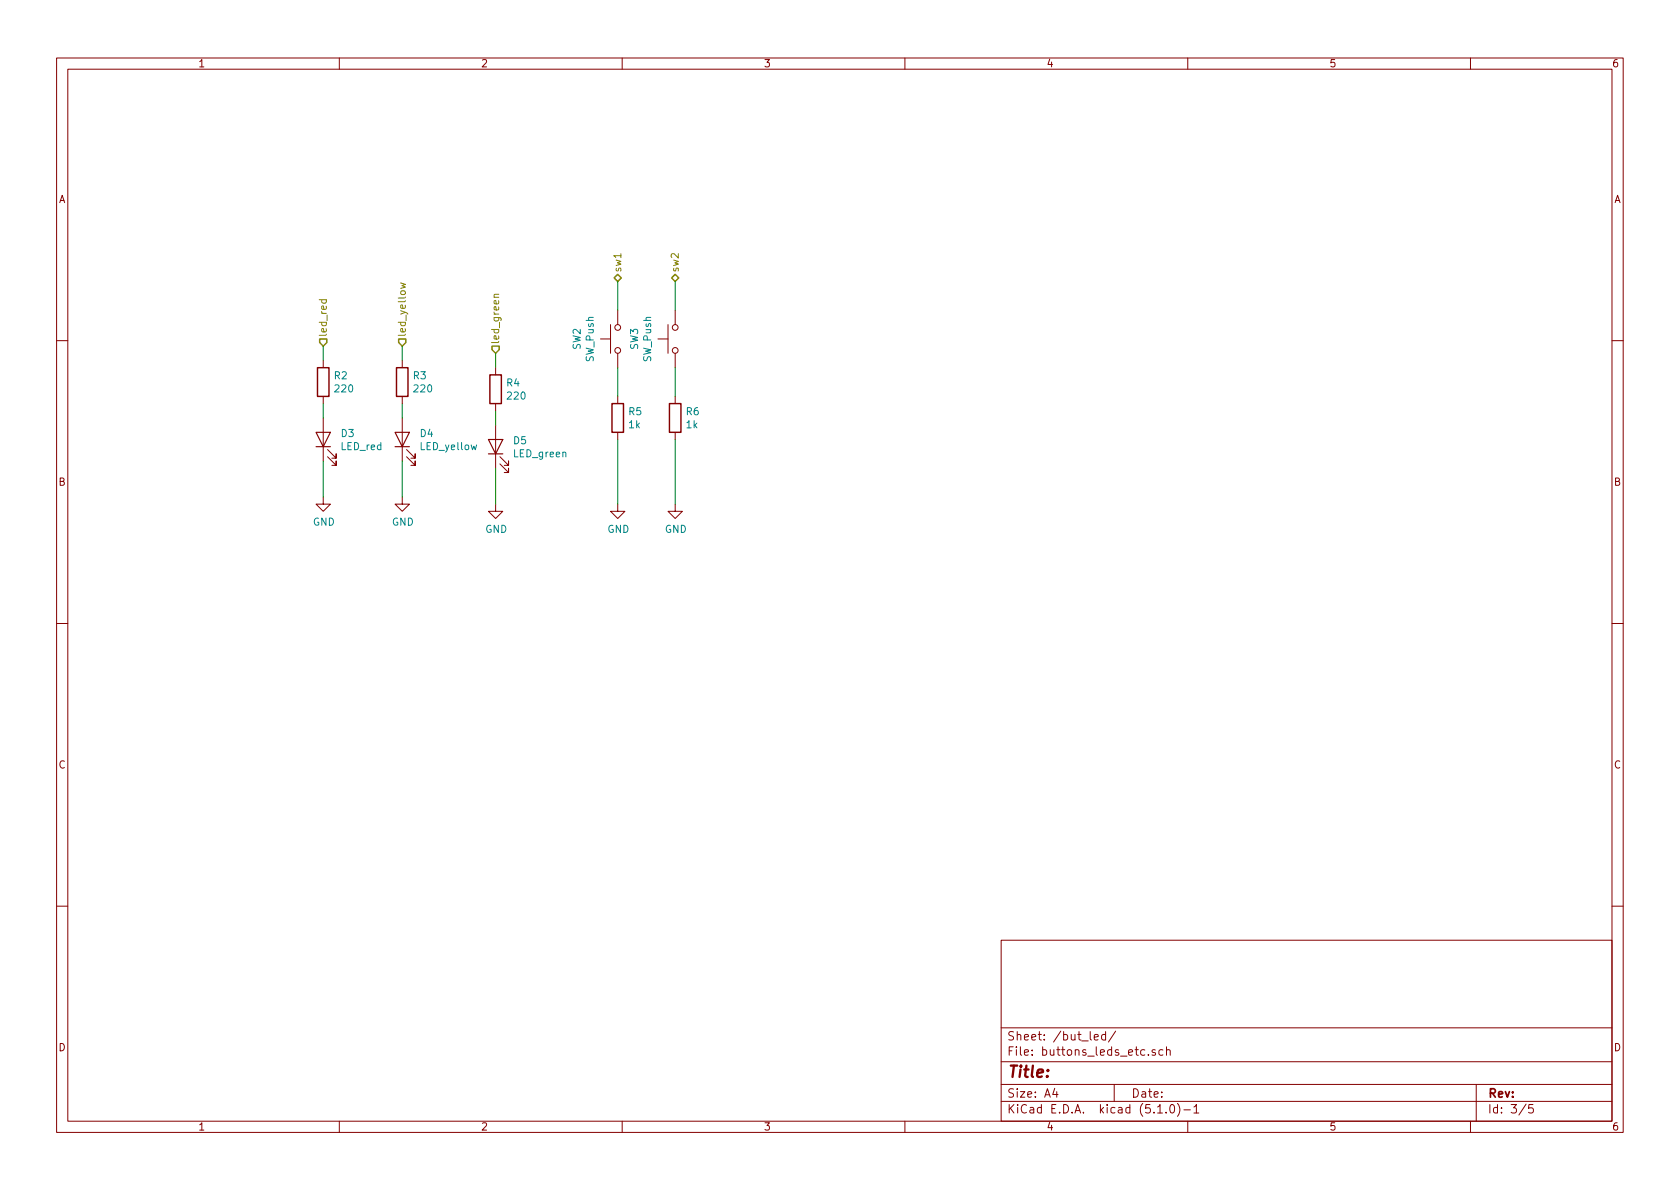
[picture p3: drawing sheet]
EESchema Schematic File Version 4
LIBS:WELLER-cache
EELAYER 29 0
EELAYER END
$Descr A4 11693 8268
encoding utf-8
Sheet 3 5
Title ""
Date ""
Rev ""
Comp ""
Comment1 ""
Comment2 ""
Comment3 ""
Comment4 ""
$EndDescr
$Comp
L Device:LED D3
U 1 1
P 2250 3050
F 0 "D3" V 2289 2932 50  0000 R CNN
F 1 "LED_red" V 2198 2932 50  0000 R CNN
F 2 "LED_SMD:LED_0603_1608Metric" H 2250 3050 50  0001 C CNN
F 3 "~" H 2250 3050 50  0001 C CNN
	1    2250 3050
	0    -1   -1   0   
$EndComp
$Comp
L Device:LED D5
U 1 1
P 3450 3100
F 0 "D5" V 3489 2982 50  0000 R CNN
F 1 "LED_green" V 3398 2982 50  0000 R CNN
F 2 "LED_SMD:LED_0603_1608Metric" H 3450 3100 50  0001 C CNN
F 3 "~" H 3450 3100 50  0001 C CNN
	1    3450 3100
	0    -1   -1   0   
$EndComp
$Comp
L Device:LED D4
U 1 1
P 2800 3050
F 0 "D4" V 2839 2932 50  0000 R CNN
F 1 "LED_yellow" V 2748 2932 50  0000 R CNN
F 2 "LED_SMD:LED_0603_1608Metric" H 2800 3050 50  0001 C CNN
F 3 "~" H 2800 3050 50  0001 C CNN
	1    2800 3050
	0    -1   -1   0   
$EndComp
$Comp
L power:GND #PWR0110
U 1 1
P 2250 3450
F 0 "#PWR0110" H 2250 3200 50  0001 C CNN
F 1 "GND" H 2255 3277 50  0000 C CNN
F 2 "" H 2250 3450 50  0001 C CNN
F 3 "" H 2250 3450 50  0001 C CNN
	1    2250 3450
	1    0    0    -1  
$EndComp
$Comp
L power:GND #PWR0111
U 1 1
P 2800 3450
F 0 "#PWR0111" H 2800 3200 50  0001 C CNN
F 1 "GND" H 2805 3277 50  0000 C CNN
F 2 "" H 2800 3450 50  0001 C CNN
F 3 "" H 2800 3450 50  0001 C CNN
	1    2800 3450
	1    0    0    -1  
$EndComp
$Comp
L power:GND #PWR0112
U 1 1
P 3450 3500
F 0 "#PWR0112" H 3450 3250 50  0001 C CNN
F 1 "GND" H 3455 3327 50  0000 C CNN
F 2 "" H 3450 3500 50  0001 C CNN
F 3 "" H 3450 3500 50  0001 C CNN
	1    3450 3500
	1    0    0    -1  
$EndComp
$Comp
L Device:R R2
U 1 1
P 2250 2650
F 0 "R2" H 2320 2696 50  0000 L CNN
F 1 "220" H 2320 2605 50  0000 L CNN
F 2 "Resistor_SMD:R_0603_1608Metric" V 2180 2650 50  0001 C CNN
F 3 "~" H 2250 2650 50  0001 C CNN
	1    2250 2650
	1    0    0    -1  
$EndComp
Wire Wire Line
	3450 3250 3450 3500
Wire Wire Line
	2800 3450 2800 3200
Wire Wire Line
	2250 3200 2250 3450
Wire Wire Line
	2250 2900 2250 2800
Wire Wire Line
	2800 2800 2800 2900
Wire Wire Line
	3450 2950 3450 2850
Text HLabel 2250 2400 1    50   Input ~ 6
led_red
Wire Wire Line
	2250 2500 2250 2400
Text HLabel 2800 2400 1    50   Input ~ 6
led_yellow
Wire Wire Line
	2800 2400 2800 2500
Text HLabel 3450 2450 1    50   Input ~ 6
led_green
Wire Wire Line
	3450 2550 3450 2450
$Comp
L Device:R R3
U 1 1
P 2800 2650
F 0 "R3" H 2870 2696 50  0000 L CNN
F 1 "220" H 2870 2605 50  0000 L CNN
F 2 "Resistor_SMD:R_0603_1608Metric" V 2730 2650 50  0001 C CNN
F 3 "~" H 2800 2650 50  0001 C CNN
	1    2800 2650
	1    0    0    -1  
$EndComp
$Comp
L Device:R R4
U 1 1
P 3450 2700
F 0 "R4" H 3520 2746 50  0000 L CNN
F 1 "220" H 3520 2655 50  0000 L CNN
F 2 "Resistor_SMD:R_0603_1608Metric" V 3380 2700 50  0001 C CNN
F 3 "~" H 3450 2700 50  0001 C CNN
	1    3450 2700
	1    0    0    -1  
$EndComp
$Comp
L Switch:SW_Push SW2
U 1 1
P 4300 2350
F 0 "SW2" H 4300 2635 50  0000 C CNN
F 1 "SW_Push" H 4300 2544 50  0000 C CNN
F 2 "Button_Switch_SMD:SW_SPST_B3U-3000P" H 4300 2550 50  0001 C CNN
F 3 "~" H 4300 2550 50  0001 C CNN
	1    4300 2350
	0    -1   -1   0   
$EndComp
$Comp
L Switch:SW_Push SW3
U 1 1
P 4700 2350
F 0 "SW3" H 4700 2635 50  0000 C CNN
F 1 "SW_Push" H 4700 2544 50  0000 C CNN
F 2 "Button_Switch_SMD:SW_SPST_B3U-3000P" H 4700 2550 50  0001 C CNN
F 3 "~" H 4700 2550 50  0001 C CNN
	1    4700 2350
	0    -1   -1   0   
$EndComp
$Comp
L power:GND #PWR0113
U 1 1
P 4700 3500
F 0 "#PWR0113" H 4700 3250 50  0001 C CNN
F 1 "GND" H 4705 3327 50  0000 C CNN
F 2 "" H 4700 3500 50  0001 C CNN
F 3 "" H 4700 3500 50  0001 C CNN
	1    4700 3500
	1    0    0    -1  
$EndComp
$Comp
L power:GND #PWR0114
U 1 1
P 4300 3500
F 0 "#PWR0114" H 4300 3250 50  0001 C CNN
F 1 "GND" H 4305 3327 50  0000 C CNN
F 2 "" H 4300 3500 50  0001 C CNN
F 3 "" H 4300 3500 50  0001 C CNN
	1    4300 3500
	1    0    0    -1  
$EndComp
Wire Wire Line
	4300 3050 4300 3500
Wire Wire Line
	4700 3500 4700 3050
Text HLabel 4300 1950 1    50   BiDi ~ 6
sw1
Wire Wire Line
	4300 2150 4300 1950
Text HLabel 4700 1950 1    50   BiDi ~ 6
sw2
Wire Wire Line
	4700 1950 4700 2150
$Comp
L Device:R R6
U 1 1
P 4700 2900
F 0 "R6" H 4770 2946 50  0000 L CNN
F 1 "1k" H 4770 2855 50  0000 L CNN
F 2 "Resistor_SMD:R_0603_1608Metric" V 4630 2900 50  0001 C CNN
F 3 "~" H 4700 2900 50  0001 C CNN
	1    4700 2900
	1    0    0    -1  
$EndComp
$Comp
L Device:R R5
U 1 1
P 4300 2900
F 0 "R5" H 4370 2946 50  0000 L CNN
F 1 "1k" H 4370 2855 50  0000 L CNN
F 2 "Resistor_SMD:R_0603_1608Metric" V 4230 2900 50  0001 C CNN
F 3 "~" H 4300 2900 50  0001 C CNN
	1    4300 2900
	1    0    0    -1  
$EndComp
Wire Wire Line
	4300 2750 4300 2550
Wire Wire Line
	4700 2550 4700 2750
$EndSCHEMATC
